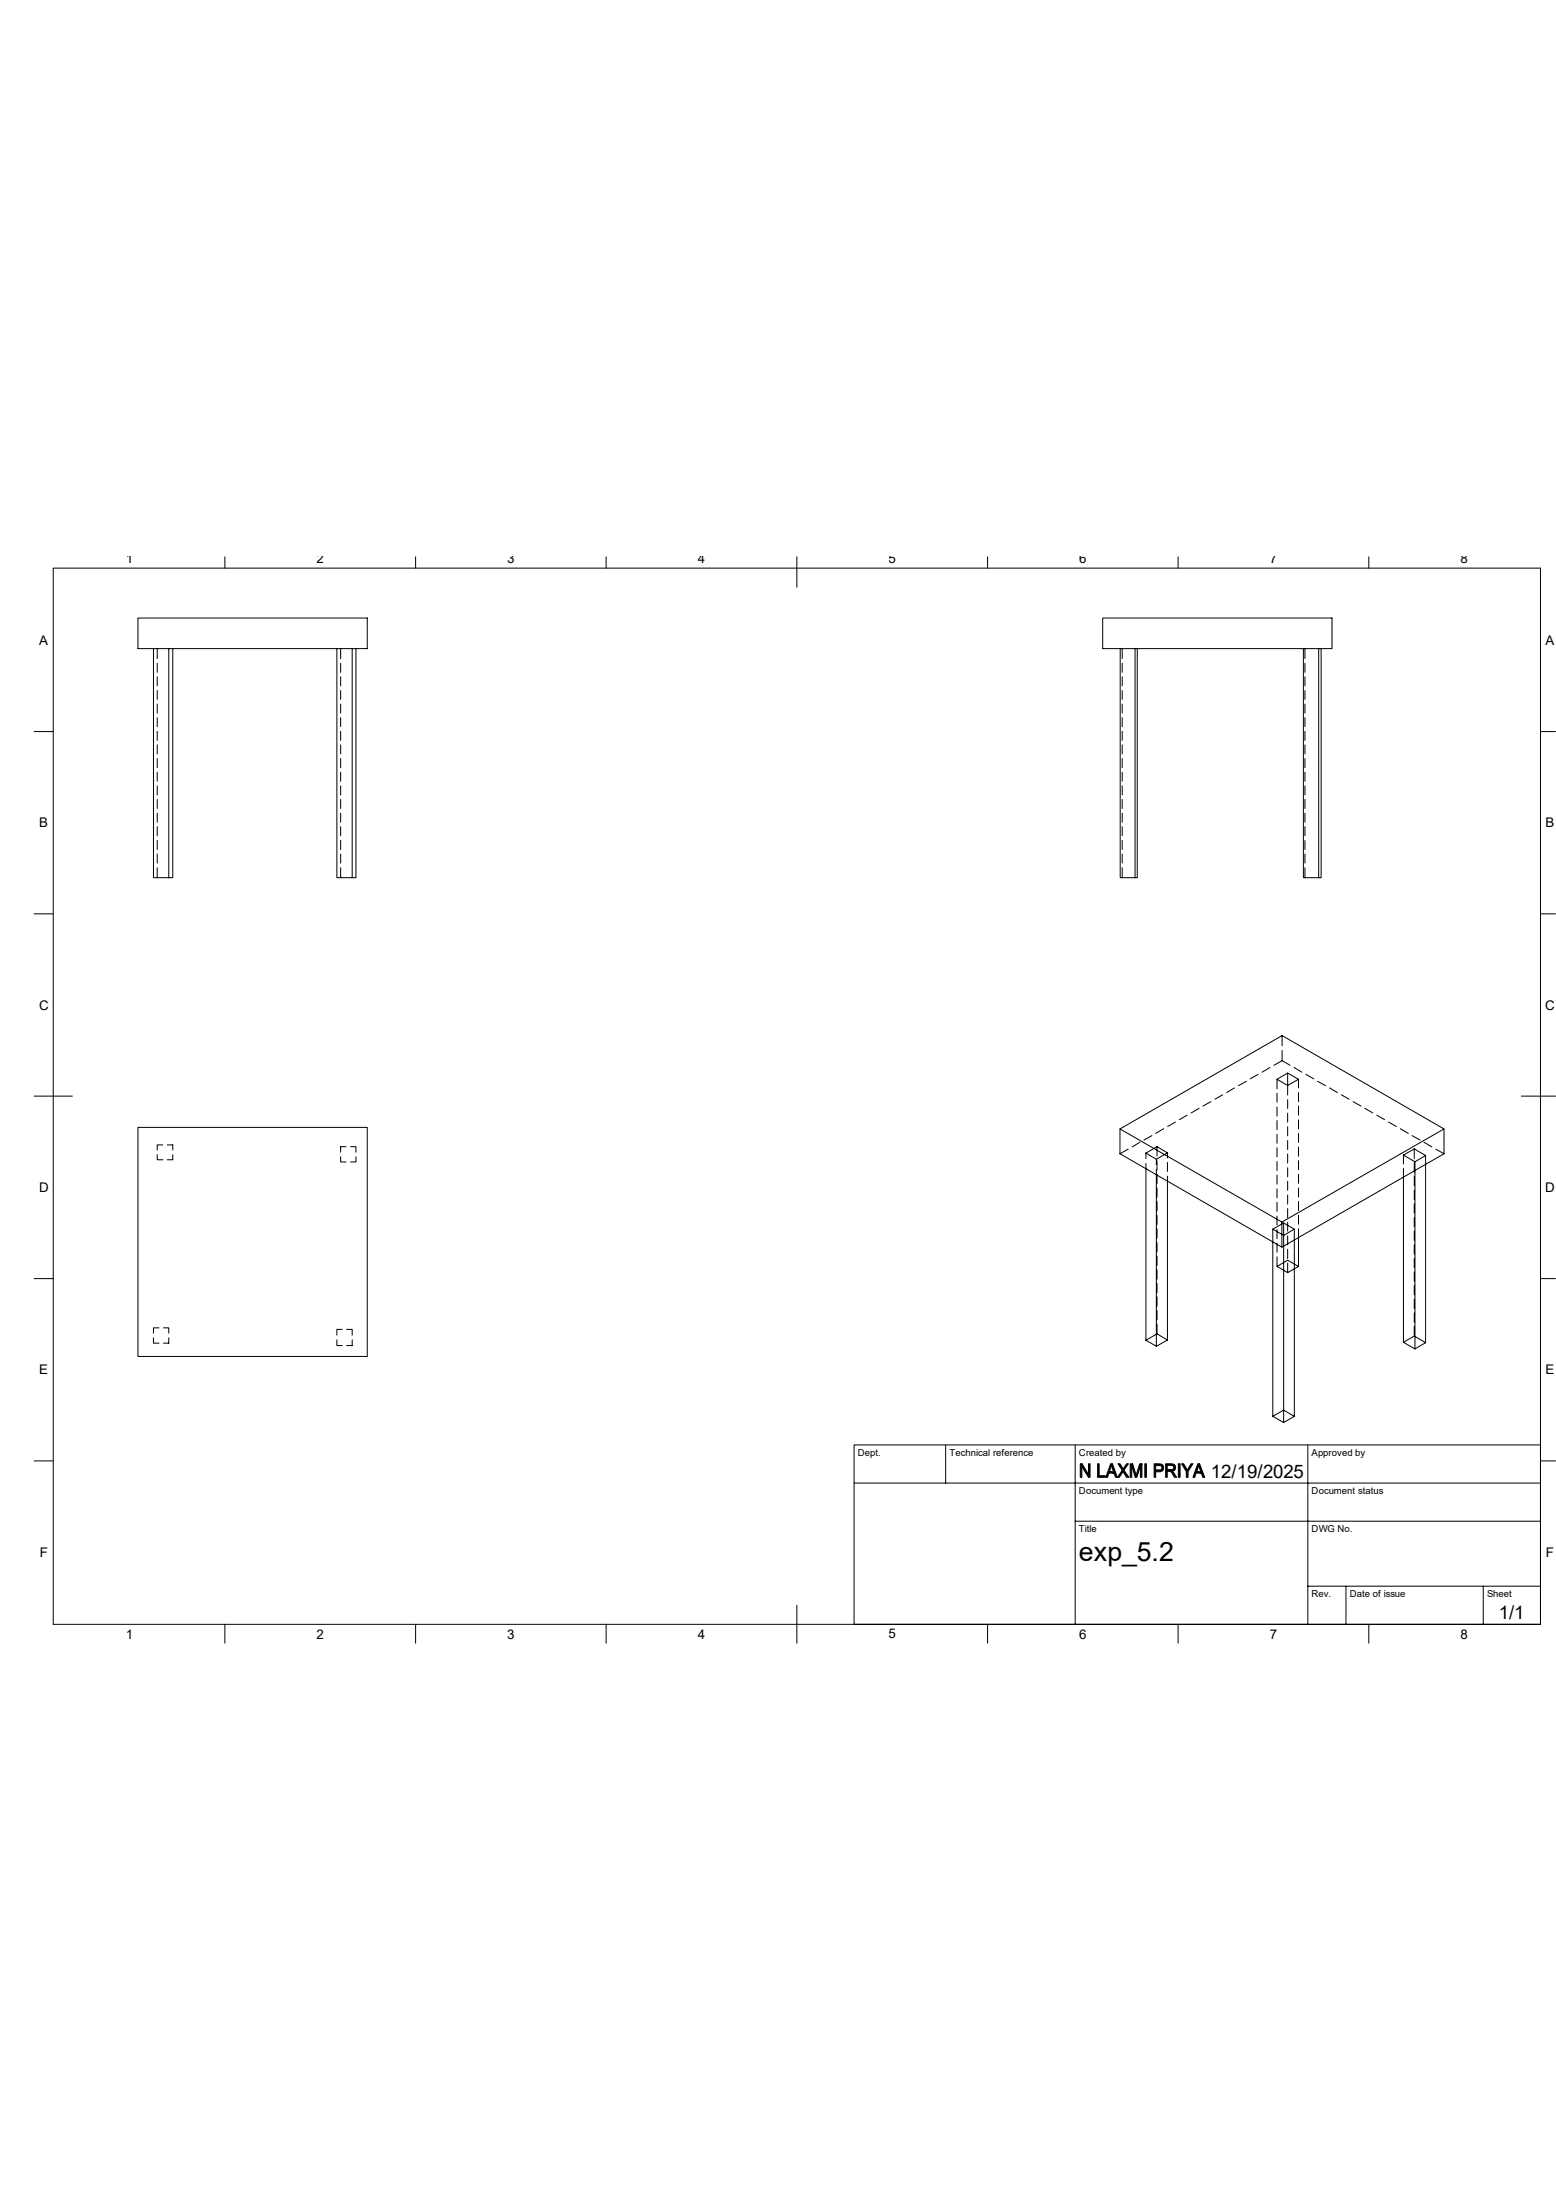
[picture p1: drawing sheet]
<svg xmlns="http://www.w3.org/2000/svg" width="297mm" height="420mm" viewBox="0 0 297 420" stroke-linecap="round" stroke-linejoin="round" font-family="sans-serif">
<g fill="none" stroke="#000" stroke-width=".19">
<path d="M10.2 108.5h283.8v201.6h-283.8zM26.3 118h43.8v5.8h-43.8zM42.9 106.3v2.2M79.3 106.3v2.2M115.7 106.3v2.2M152.1 106.3v5.8M188.5 106.3v2.2M210.5 118h43.8v5.8h-43.8zM224.9 106.3v2.2M261.3 106.3v2.2M6.5 139.7h3.7M29.3 123.8v43.8h2.9"/>
<path d="M30 123.8v1.9M30 126.6v1.8M30 129.2v1.7M30 131.8v1.7M30 134.4v1.7M30 137v1.7M30 139.6v1.8M32.2 123.8v43.8M33 123.8v43.8h-.8M64.3 123.8v43.8h2.9M65 123.8v1.9M65 126.6v1.8"/>
<path d="M65 129.2v1.7M65 131.8v1.7M65 134.4v1.7M65 137v1.7M65 139.6v1.8M67.2 123.8v43.8M67.9 123.8v43.8h-.7M213.8 123.8v43.8h2.9v-43.8M214.2 123.8v1.9M214.2 126.6v1.8M214.2 129.2v1.7M214.2 131.8v1.7"/>
<path d="M214.2 134.4v1.7M214.2 137v1.7M214.2 139.6v1.8M217.1 123.8v43.8h-.4M248.8 123.8v43.8h2.9v-43.8M249.1 123.8v1.9M249.1 126.6v1.8M249.1 129.2v1.7M249.1 131.8v1.7M249.1 134.4v1.7M249.1 137v1.7M249.1 139.6v1.8"/>
<path d="M252.2 123.8v43.8h-.5M294 139.7h2.9M30 142.2v1.7M30 144.8v1.8M30 147.4v1.7M30 150v1.8M30 152.6v1.7M30 155.2v1.8M30 157.8v1.8M65 142.2v1.7M65 144.8v1.8M65 147.4v1.7"/>
<path d="M65 150v1.8M65 152.6v1.7M65 155.2v1.8M65 157.8v1.8M214.2 142.2v1.7M214.2 144.8v1.8M214.2 147.4v1.7M214.2 150v1.8M214.2 152.6v1.7M214.2 155.2v1.8M214.2 157.8v1.8M249.1 142.2v1.7"/>
<path d="M249.1 144.8v1.8M249.1 147.4v1.7M249.1 150v1.8M249.1 152.6v1.7M249.1 155.2v1.8M249.1 157.8v1.8M6.5 174.5h3.7M30 160.4v1.8M30 163v1.8M30 165.7v1.9M65 160.4v1.8M65 163v1.8"/>
<path d="M65 165.7v1.9M214.2 160.4v1.8M214.2 163v1.8M214.2 165.7v1.9M249.1 160.4v1.8M249.1 163v1.8M249.1 165.7v1.9M294 174.5h2.9M244.7 197.7l30.9 17.8v4.8M244.7 197.7v1.9M244.7 197.7l-30.9 17.8M6.5 209.3h7.3"/>
<path d="M26.3 215.2h43.8v43.8h-43.8zM31.1 218.6h-1.1v.9M31.9 218.6h1.1v.9M66 218.9h-1v1.1M66.9 218.9h1v1.1M215.3 219.4l-1.5 .9M217.6 218.1l-1.5 .8M219.9 216.8l-1.5 .8M220.9 218.9l1.9 1.2M222.1 215.5l-1.5 .9M224.4 214.2l-1.5 .9M226.6 212.9l-1.5 .8"/>
<path d="M228.9 211.6l-1.5 .9M231.1 210.3l-1.5 .9M233.4 209l-1.5 .8M235.6 207.7l-1.5 .9M237.9 206.4l-1.5 .9M240.2 205.1l-1.6 .9M242.4 203.8l-1.5 .9M243.8 206l2-1.1v2.3M243.8 208.7v1.7M243.8 211.3v1.8M243.8 213.9v1.7M243.8 216.5v1.8"/>
<path d="M243.8 219.1v1.8M244.7 202.5l1.6 .9M244.7 200.5v2M244.7 202.5l-1.5 .9M245.8 207.2l-2-1.2v1.9M245.8 207.2v1.8M245.8 209.9v1.7M245.8 212.5v1.7M245.8 215.1v1.7M245.8 217.7v1.8M245.8 204.9l2.1 1.1M247 203.8l1.5 .9"/>
<path d="M247.9 206l-2.1 1.2M247.9 206v1.7M247.9 208.6v1.7M247.9 211.2v1.7M247.9 213.8v1.7M247.9 216.4v1.7M247.9 219v1.7M249.3 205.1l1.5 .9M251.5 206.4l1.5 .9M253.8 207.7l1.5 .9M256 209l1.5 .8M258.3 210.3l1.5 .9"/>
<path d="M260.5 211.6l1.5 .9M262.8 212.9l1.5 .8M265 214.2l1.5 .9M267.3 215.5l1.5 .9M269.5 216.8l1.6 .8M270 219.3l2.1 1.3v35.7M270 219.3v1.8M270 219.3l-2.1 1.2M271.8 218.1l1.5 .8M274.1 219.4l1.5 .9M275.6 215.5l-30.9 17.8v4.8l-30.9-17.8M290.4 209.3h6.5"/>
<path d="M30 220.4v1h1.1M33 220.4v1h-1.1M65 220.8v1h1M67.9 220.8v1h-1M213.8 220.3v-4.8l30.9 17.8M218.7 220.1l2.2-1.2v1.8M218.7 220.1v1.1M218.7 222.1v33.8M218.7 220.1l2 1.2M220.7 221.3v1M220.7 223.2v33.8M220.9 221.6v1.8"/>
<path d="M220.9 224.2v1.7M220.9 226.8v1.8M220.9 229.4v1.7M220.9 232v1.8M220.9 234.6v1.7M220.9 237.2v1.8M220.9 239.8v1.8M222.8 220.1l-2.1 1.2M222.8 220.1v1M222.8 221.9v1.7M222.8 224.5v31.3M243 234.7l2-1.2v2.3"/>
<path d="M243 234.7v35.7M243 234.7l2 1.1M243.8 239.9v1.9l2 1.2M243.8 221.7v1.8M243.8 224.3v1.8M243.8 226.9v1.8M243.8 229.5v1.8M243.8 232.2v1.6M243.8 234.7v1.8M243.8 237.3v1.8M245 233.5l2.1 1.2v35.7M245 235.8v35.8"/>
<path d="M245.8 220.3v1.7M245.8 222.9v1.8M245.8 225.5v1.7M245.8 228.1v1.8M245.8 230.7v1.8M245.8 233.3v1.7M245.8 235.9v1.8M245.8 238.5v1.7M247.1 234.7l-2.1 1.1M247.9 221.6v1.7M247.9 224.2v1.7M247.9 226.8v1.7"/>
<path d="M247.9 229.4v1.7M247.9 232v1.7M247.9 234.6v7.2M267.9 220.5v1.7M267.9 223.1v33.1M267.9 220.5l2.2 1.3M270 222v1.8M270 224.6v1.8M270 227.2v1.8M270 229.8v1.8M270 232.5v1.7M270 235v1.8"/>
<path d="M270 237.7v1.7M270.1 221.8v35.7M272.1 220.6l-2 1.2M275.6 220.3l-30.9 17.8M6.5 244.1h3.7M29.3 255.4v1h1.1M30.4 253.5h-1.1v1M31.2 253.5h1v1M32.2 255.4v1h-1M64.3 255.8v1.1h1M65.3 253.8h-1v1.1M66.2 253.8h1v1.1"/>
<path d="M67.2 255.8v1.1h-1M218.7 255.9l2 1.1M220.9 252.8v1.8l-2.2 1.3M220.9 242.4v1.8M220.9 245v1.8M220.9 247.6v1.7M220.9 250.2v1.8M220.9 254.6l1.9 1.2M222.8 255.8l-2.1 1.2M243.8 241.8l2-1.2 2.1 1.2M245.8 241.1v1.9M247.9 241.8l-2.1 1.2"/>
<path d="M267.9 256.2l2.2 1.3M270 255.1l2.1 1.2M270 240.2v1.8M270 242.8v1.8M270 245.4v1.8M270 248v1.8M270 250.7v1.7M270 253.2v1.9M270 255.1l-2.1 1.1M272.1 256.3l-2 1.2M294 244.1h2.9M6.5 278.9h3.7"/>
<path d="M180.5 275.8v7.3M205.2 275.8v34.3M243 270.4l2-1.2 2.1 1.2M243 270.4l2 1.2M247.1 270.4l-2.1 1.2M249.6 275.8v34.3M294 275.8h-131v34.3M294 278.9h2.9M163 283.1h131M205.2 290.4h88.8M42.9 310.1v3.6M79.3 310.1v3.6"/>
<path d="M115.7 310.1v3.6M152.1 306.5v7.2M188.5 310.1v3.6M224.9 310.1v3.6M249.6 302.8h44.4M256.9 302.8v7.3M261.3 310.1v3.6M283.1 302.8v7.3"/>
</g>
<g fill="#000" stroke="#000" stroke-width=".19">
<path d="M206.2 279.4h.3v2.6h-.3z" fill-rule="evenodd"/>
<path d="M206.5 279.4l1.3 2.1v.5l-1.3-2z" fill-rule="evenodd"/>
<path d="M207.8 279.4h.3v2.6h-.3z" fill-rule="evenodd"/>
<path d="M209.5 279.4h.3v2.3h1.2v.3h-1.5z" fill-rule="evenodd"/>
<path d="M212 279.4h.3l-.5 1.6 .8 .2h-.9l-.3 .8h-.3z" fill-rule="evenodd"/>
<path d="M212.3 279.4l1 2.6h-.4l-.3-.8-.8-.2h.8l-.5-1.3z" fill-rule="evenodd"/>
<path d="M213.4 279.4h.4l1.7 2.6h-.4z" fill-rule="evenodd"/>
<path d="M215.1 279.4h.3l-.9 1.3-.1-.3z" fill-rule="evenodd"/>
<path d="M216.2 279.4l.7 2.2-.2 .4-.7-2.2z" fill-rule="evenodd"/>
<path d="M215.7 279.4h.5l-.2 .4v2.2h-.3z" fill-rule="evenodd"/>
<path d="M217.6 279.4h.4l-.3 .5-.7 2.1h-.3z" fill-rule="evenodd"/>
<path d="M218 279.4v2.6h-.3v-2.1z" fill-rule="evenodd"/>
<path d="M220.3 279.4l1.3 .1 .4 .2-1.4 .1v.9h1.4l-.5 .3h-.9v1h-.3z" fill-rule="evenodd"/>
<path d="M221.2 279.8l.8-.1 .1 .5-.1 .5h-1.4h.6a.45 .45 0 0 0 .6-.5 .45 .45 0 0 0-.6-.4z" fill-rule="evenodd"/>
<path d="M222.5 279.4l1.4 .1 .3 .2h-1.4v.9h1.4l-.3 .2-1.1 .1v1.1h-.3z" fill-rule="evenodd"/>
<path d="M223.6 279.7h.6l.2 .5-.2 .4h-1.4h.7a.44 .44 0 0 0 .6-.4 .44 .44 0 0 0-.5-.5z" fill-rule="evenodd"/>
<path d="M225.6 279.4h.3l.6 .9 .2 .4-.3 .2z" fill-rule="evenodd"/>
<path d="M227.3 279.4h.4l-.9 1.5v1.1h-.4v-1.1z" fill-rule="evenodd"/>
<path d="M228.6 279.4h.4l-.6 1.6 .9 .2h-1l-.3 .8h-.3z" fill-rule="evenodd"/>
<path d="M229 279.4l1 2.6h-.4l-.3-.8-.9-.2h.8l-.4-1.2z" fill-rule="evenodd"/>
<path d="M214.2 280.7l.1 .3-.6 1h-.4z" fill-rule="evenodd"/>
<path d="M218.5 279.4h.3v2.6h-.3z" fill-rule="evenodd"/>
<path d="M223.2 280.9h.7l.7 1.1h-.4l-.3-.5a.71 .71 0 0 0-.7-.6z" fill-rule="evenodd"/>
<path d="M224.9 279.4h.4v2.6h-.4z" fill-rule="evenodd"/>
</g>
<text font-size="5.1" x="206" y="298.1">exp_5.2</text>
<g font-size="3.6">
<text x="231.1" y="282.1">12/19/2025</text>
<text x="286.1" y="309.1">1/1</text>
</g>
<g font-size="2.5">
<text x="24" y="107.6">1</text>
<text x="60.4" y="107.6">2</text>
<text x="96.8" y="107.5">3</text>
<text x="133.2" y="107.6">4</text>
<text x="169.6" y="107.5">5</text>
<text x="206" y="107.5">6</text>
<text x="242.4" y="107.5">7</text>
<text x="278.8" y="107.5">8</text>
<text x="7.5" y="123.1">A</text>
<text x="295" y="123.1">A</text>
<text x="7.5" y="157.9">B</text>
<text x="295" y="157.9">B</text>
<text x="7.5" y="192.8">C</text>
<text x="294.9" y="192.8">C</text>
<text x="7.5" y="227.6">D</text>
<text x="294.9" y="227.6">D</text>
<text x="7.5" y="262.4">E</text>
<text x="295" y="262.4">E</text>
<text x="7.6" y="297.2">F</text>
<text x="295.1" y="297.2">F</text>
<text x="24" y="312.8">1</text>
<text x="60.4" y="312.8">2</text>
<text x="96.8" y="312.8">3</text>
<text x="133.2" y="312.8">4</text>
<text x="169.6" y="312.8">5</text>
<text x="206" y="312.8">6</text>
<text x="242.4" y="312.8">7</text>
<text x="278.8" y="312.8">8</text>
</g>
<g font-size="1.8">
<text x="163.7" y="277.9">Dept.</text>
<text x="181.2" y="277.9">Technical reference</text>
<text x="206" y="277.9">Created by</text>
<text x="250.4" y="277.9">Approved by</text>
<text x="206" y="285.2">Document type</text>
<text x="250.4" y="285.2">Document status</text>
<text x="206" y="292.4">Title</text>
<text x="250.4" y="292.4">DWG No.</text>
<text x="250.4" y="304.8">Rev.</text>
<text x="257.6" y="304.8">Date of issue</text>
<text x="283.9" y="304.8">Sheet</text>
</g>
</svg>
